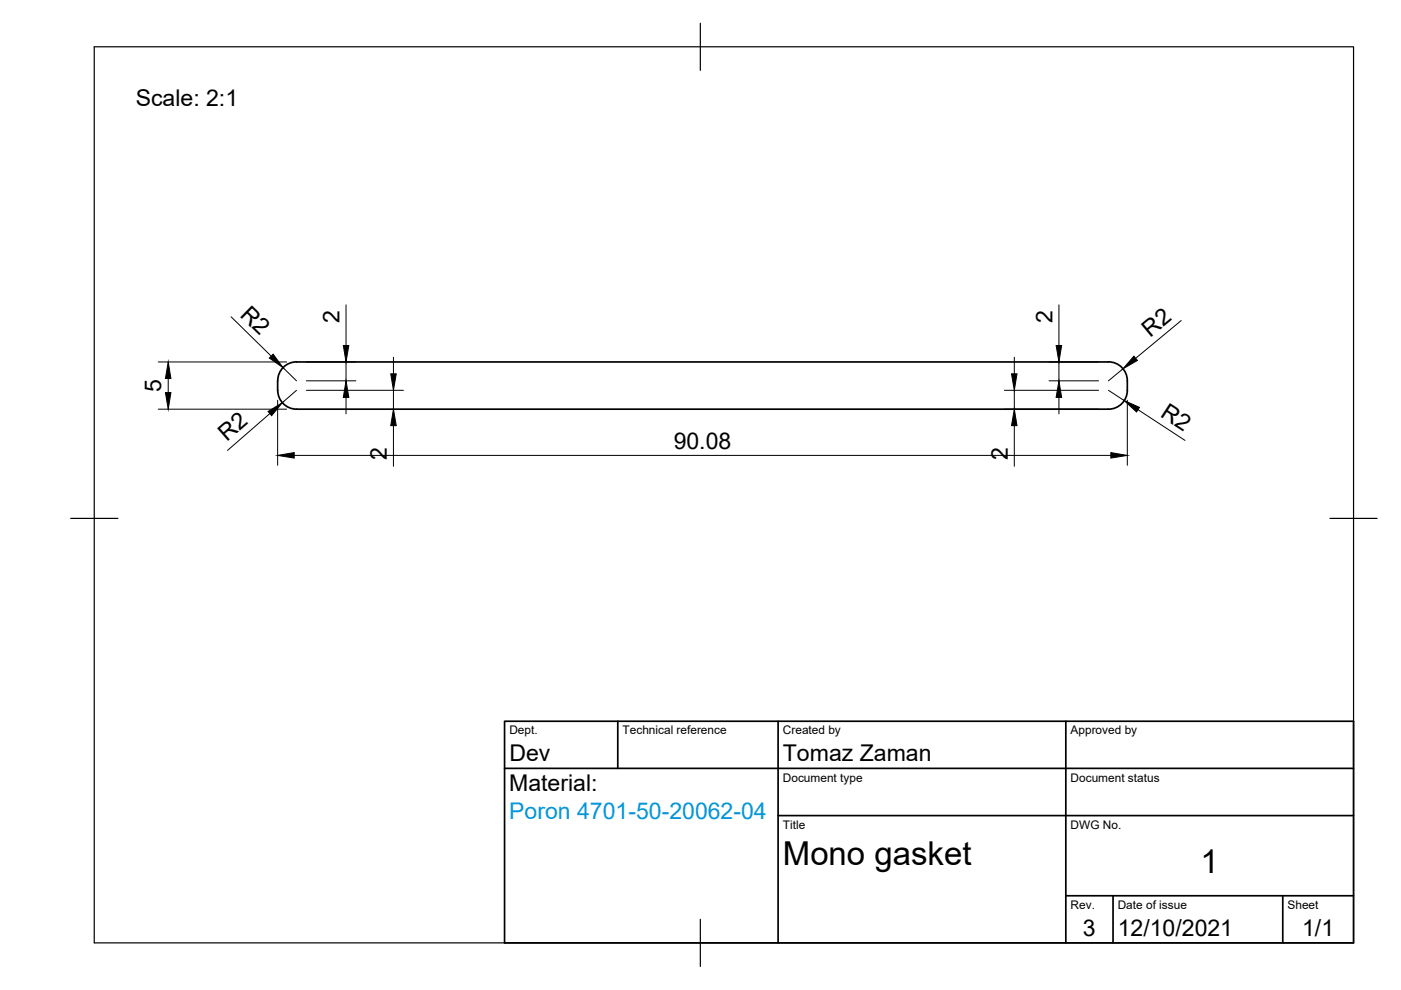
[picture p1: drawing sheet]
<svg xmlns="http://www.w3.org/2000/svg" width="297mm" height="210mm" viewBox="0 0 297 210" stroke-linecap="round" stroke-linejoin="round" font-family="sans-serif">
<!-- layer: Visible -->
<path d="M62.9 76.7h172.1M62.9 76.7a4 4 0 0 0-4 4 5.7 5.7 0 0 0 1.2 4.9 4 4 0 0 0 2.8 1.2h172.1a4 4 0 0 0 4-4.1 5.6 5.6 0 0 0-1.2-4.8 4 4 0 0 0-2.8-1.2" fill="none" stroke="#000" stroke-width=".36"/>
<!-- layer: Border -->
<path d="M20 9.9h267v190h-267zM148.5 4.9v10M15 109.9h10M282 109.9h10M148.5 194.9v10" fill="none" stroke="#000" stroke-width=".25"/>
<!-- layer: TitleBlock -->
<path d="M107 152.9h180v47h-180zM131 152.9v10M165 152.9v47M226 152.9v47M107 162.9h180M165 172.9h122M226 189.9h61M236 189.9v10M272 189.9v10" fill="none" stroke="#000" stroke-width=".36"/>
<!-- layer: Dimensions -->
<g fill="none" stroke="#000" stroke-width=".21">
<path d="M33.5 76.7h27.3M49 67.2l8.5 8.3M60 77.9l2.9 2.8M65 76.7h10.5M73.4 64.6v8.7M73.4 76.7v4M83.4 75.7v3.6M215.1 75.7v3.6M222.4 76.7h10.5M224.5 64.6v8.7M224.5 76.7v4M238.1 78.2l-3.1 2.5"/>
<path d="M250.4 68l-9.6 8M33.5 86.8h27.3M35.7 80.3v2.9M57.2 87.7l-9 7.8M58.9 84.9v13.8M62.4 96.6h173.1M62.9 82.8l-3 2.6M65 80.7h10.5M65 82.8h20.5M73.4 84.3v3.4M83.4 82.8v4M83.4 90.2v8.7"/>
<path d="M213 86.8h19.9M213 82.8h19.9M215.1 82.8v4M215.1 90.2v8.7M222.4 80.7h10.5M224.5 84.3v3.4M235 82.8l3.4 2.1M239 84.9v13.8M241.3 86.9l9.9 6.5"/>
</g>
<g fill="#000" stroke="#000" stroke-width=".21">
<path d="M57.9 75.1l2.1 2.8-2.9-2zM72.8 73.3h1.2l-.6 3.4zM82.8 79.3h1.2l-.6 3.5zM214.5 79.3h1.1l-.5 3.5zM223.9 73.3h1.2l-.6 3.4zM240.4 75.5l.8 .9-3.1 1.8zM35.7 76.7l.5 3.6h-1.1zM35.1 83.2h1.1l-.5 3.6zM56.8 87.2l3.1-1.8-2.3 2.7zM58.9 96.6l3.5-.6v1.1zM73.4 80.7l.6 3.6h-1.2zM83.4 86.8l.6 3.4h-1.2z"/>
<path d="M215.1 86.8l.5 3.4h-1.1zM224.5 80.7l.6 3.6h-1.2zM235.5 96l3.5 .6-3.5 .5zM238.4 84.9l3.2 1.5-.6 .9z"/>
</g>
<g font-size="7">
<text x="166" y="183.4">Mono gasket</text>
<text x="254.5" y="185.2">1</text>
</g>
<g font-size="4.9">
<text x="28.8" y="22.5">Scale: 2:1</text>
<text x="50.7" y="66.9" transform="rotate(44 50.7 66.9)">R2</text>
<text x="72" y="68.5" transform="rotate(-90 72 68.5)">2</text>
<text x="223.1" y="68.5" transform="rotate(-90 223.1 68.5)">2</text>
<text x="243.9" y="71.6" transform="rotate(-40 243.9 71.6)">R2</text>
<text x="34.2" y="83.1" transform="rotate(-90 34.2 83.1)">5</text>
<text x="245.8" y="88.2" transform="rotate(33 245.8 88.2)">R2</text>
<text x="48.1" y="93.8" transform="rotate(-41 48.1 93.8)">R2</text>
<text x="142.8" y="95.1">90.08</text>
<text x="82" y="97.6" transform="rotate(-90 82 97.6)">2</text>
<text x="213.7" y="97.6" transform="rotate(-90 213.7 97.6)">2</text>
<text x="108" y="161.4">Dev</text>
<text x="166" y="161.4">Tomaz Zaman</text>
<text x="107.9" y="167.8">Material:</text>
<text x="229.6" y="198.6">3</text>
<text x="237" y="198.4">12/10/2021</text>
<text x="276.1" y="198.6">1/1</text>
</g>
<text font-size="4.9" fill="#0696d7" x="107.9" y="173.6">Poron 4701-50-20062-04</text>
<g font-size="2.5">
<text x="108" y="155.7">Dept.</text>
<text x="132" y="155.7">Technical reference</text>
<text x="166" y="155.7">Created by</text>
<text x="227" y="155.7">Approved by</text>
<text x="166" y="165.7">Document type</text>
<text x="227" y="165.7">Document status</text>
<text x="166" y="175.7">Title</text>
<text x="227" y="175.7">DWG No.</text>
<text x="227" y="192.7">Rev.</text>
<text x="237" y="192.7">Date of issue</text>
<text x="273" y="192.7">Sheet</text>
</g>
</svg>
